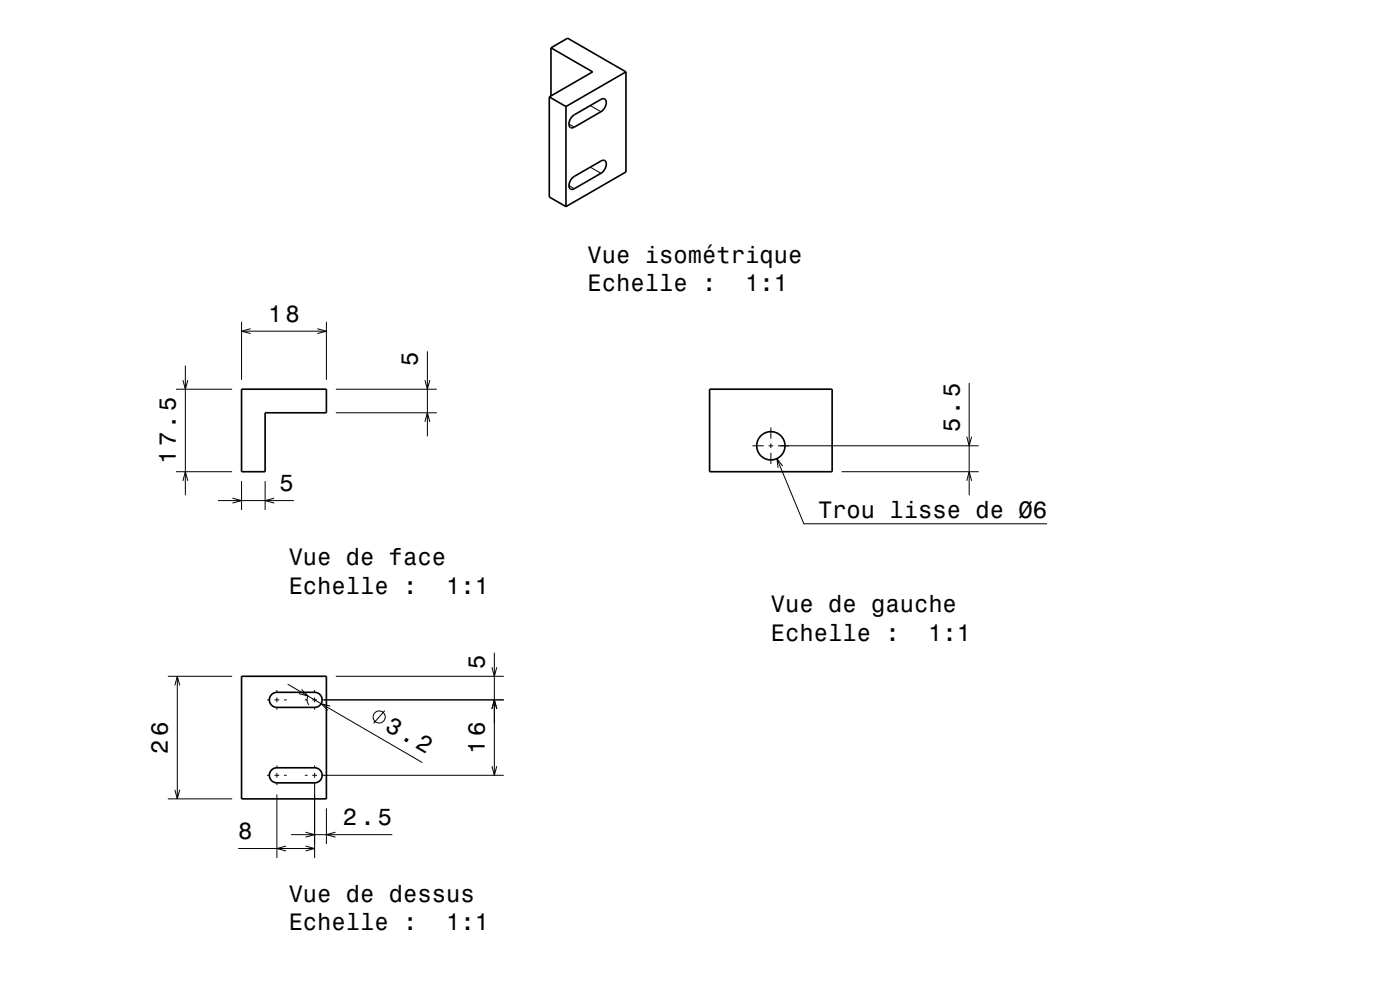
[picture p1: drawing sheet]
<svg xmlns="http://www.w3.org/2000/svg" width="297mm" height="210mm" viewBox="0 0 297 210" stroke-linecap="round" stroke-linejoin="round" font-family="sans-serif">
<g fill="none" stroke="#000" stroke-width=".21">
<path d="M120.7 26.3l1.1 .7M120.7 39.4l1.1 .6M125.2 22.4l2.3 1.3M125.2 35.5l2.3 1.3M39.3 77.6v27.5M51.2 68.3v12.3M51.2 70.3h18M53.2 69.7l-2 .6 2 .5M67.3 69.7l1.9 .6-1.9 .5M69.2 68.3v12.3M90.7 74.5v18.1M37.3 82.6h11.9"/>
<path d="M38.8 80.6l.5 2 .5-2M71.2 82.6h21.5M71.2 87.6h21.5M90.1 89.5l.6-1.9 .5 1.9M90.1 80.6l.6 2 .5-2M159.6 94.6h2.4M163 94.6h1M163.5 90.7v2.4M163.5 94.1v1M163.5 96.1v2.4M164.8 97.3l5.7 13.8h51.6M165 94.6h42.6"/>
<path d="M166 98.9l-1.2-1.6 .3 2M205.1 92.6l.5 2 .5-2M205.6 81.2v23.9M37.3 100.1h11.9M38.8 102l.5-1.9 .5 1.9M46.2 106.2h16.2M49.3 105.7l1.9 .5-1.9 .5M51.2 102.1v6.1M56.2 102.1v6.1M58.2 105.7l-2 .5 2 .5M178.5 100.1h29.1M205.1 102l.5-1.9 .5 1.9"/>
<path d="M104.9 138.5v26M35.6 143.5h13.6M37.1 145.4l.5-1.9 .5 1.9M37.6 143.5v26M56.7 148.5h.5M58.2 148.5h1M58.7 146.4v.6M58.7 148v1M58.7 150v.5M60.2 148.5h.6M61 145.1l28.6 16.7M64 146.2l1.4 1.5-2-.6"/>
<path d="M64.7 148.5h.5M65.4 147.7a1.61 1.61 0 0 0 .1 1.8M66.2 148.5h1M66.7 146.4v.6M66.7 148v1M66.7 150v.5M68.2 148.5h38.7M70.1 149.8l-2-.5 1.4 1.4M71.2 143.5h35.7M81.6 150.8l-2.3 2.6M104.4 150.4l.5-1.9 .5 1.9M104.4 141.5l.5 2 .5-2"/>
<path d="M35.6 169.5h13.6M37.1 167.5l.5 2 .5-2M50.5 180h16.2M56.7 164.5h.5M58.2 164.5h1M58.7 162.4v.6M58.7 164v1M58.7 166v.5M58.7 168.5v13.5M60.2 164.5h.6M60.7 179.5l-2 .5 2 .5M61.7 177.1h21.5"/>
<path d="M64.7 164.5h.5M64.8 176.5l1.9 .6-1.9 .5M64.8 179.5l1.9 .5-1.9 .5M66.2 164.5h1M66.7 162.4v.6M66.7 164v1M66.7 166v16M68.2 164.5h38.7M69.2 171.5v7.6M71.2 176.5l-2 .6 2 .5M104.4 162.5l.5 2 .5-2"/>
<circle cx="80.4" cy="152.1" r="1.28"/>
</g>
<g fill="none" stroke="#000" stroke-width=".35">
<path d="M116.9 10.1l8.8 5.1-9.2 5.4M116.9 10.1v10.3M116.9 10.1l3.5-2 12.4 7.1M132.8 15.2v21.3l-12.7 7.3M132.8 15.2l-12.7 7.4M116.5 20.6v21.2l3.6 2M116.5 20.6l3.6 2M120.1 22.6v21.2M121.5 24.6l6-3.5a.73 .73 0 0 1 .9 0 .73 .73 0 0 1 .2 .9 2.54 2.54 0 0 1-1.1 1.7l-5.7 3.3a.73 .73 0 0 1-.9 0 .73 .73 0 0 1-.2-.9l.3-.9zM121.5 37.7l6-3.5a.73 .73 0 0 1 .9-.1 .73 .73 0 0 1 .2 .9 2.54 2.54 0 0 1-1.1 1.8l-5.7 3.2a.77 .77 0 0 1-1 0 .77 .77 0 0 1 0-1.1zM51.2 82.6h18v5h-13v12.5h-5zM150.5 82.6h26v17.5h-26z"/>
<path d="M51.2 143.5h18v26h-18zM57.6 147.3l.7-.4h.4h8a1.6 1.6 0 0 1 1.6 1.6 1.6 1.6 0 0 1-1.6 1.6h-8a1.6 1.6 0 0 1-1.4-1 1.6 1.6 0 0 1 .3-1.8zM57.6 163.3l.7-.4h.4h8a1.6 1.6 0 0 1 1.6 1.6 1.6 1.6 0 0 1-1.6 1.6h-8a1.6 1.6 0 0 1-1.4-1 1.6 1.6 0 0 1 .3-1.8z"/>
<circle cx="163.5" cy="94.6" r="3"/>
</g>
<g font-size="5">
<text x="124.7" y="55.7">Vue isométrique</text>
<text x="124.7" y="61.7">Echelle :</text>
<text x="158.1" y="61.7">1:1</text>
<text x="56.9" y="68.3">18</text>
<text x="88.7" y="77.6" transform="rotate(-90 88.7 77.6)">5</text>
<text x="203.6" y="91.7" transform="rotate(-90 203.6 91.7)">5.5</text>
<text x="37.3" y="98.4" transform="rotate(-90 37.3 98.4)">17.5</text>
<text x="59.3" y="104.2">5</text>
<text x="173.5" y="109.9">Trou lisse de Ø6</text>
<text x="61.2" y="119.9">Vue de face</text>
<text x="61.2" y="126">Echelle :</text>
<text x="94.6" y="126">1:1</text>
<text x="163.5" y="129.9">Vue de gauche</text>
<text x="163.5" y="136">Echelle :</text>
<text x="196.9" y="136">1:1</text>
<text x="102.9" y="141.9" transform="rotate(-90 102.9 141.9)">5</text>
<text x="81.5" y="154.7" transform="rotate(30 81.5 154.7)">3.2</text>
<text x="35.6" y="159.8" transform="rotate(-90 35.6 159.8)">26</text>
<text x="102.9" y="159.8" transform="rotate(-90 102.9 159.8)">16</text>
<text x="50.5" y="178">8</text>
<text x="72.7" y="175.1">2.5</text>
<text x="61.2" y="191.3">Vue de dessus</text>
<text x="61.2" y="197.4">Echelle :</text>
<text x="94.6" y="197.4">1:1</text>
</g>
</svg>
